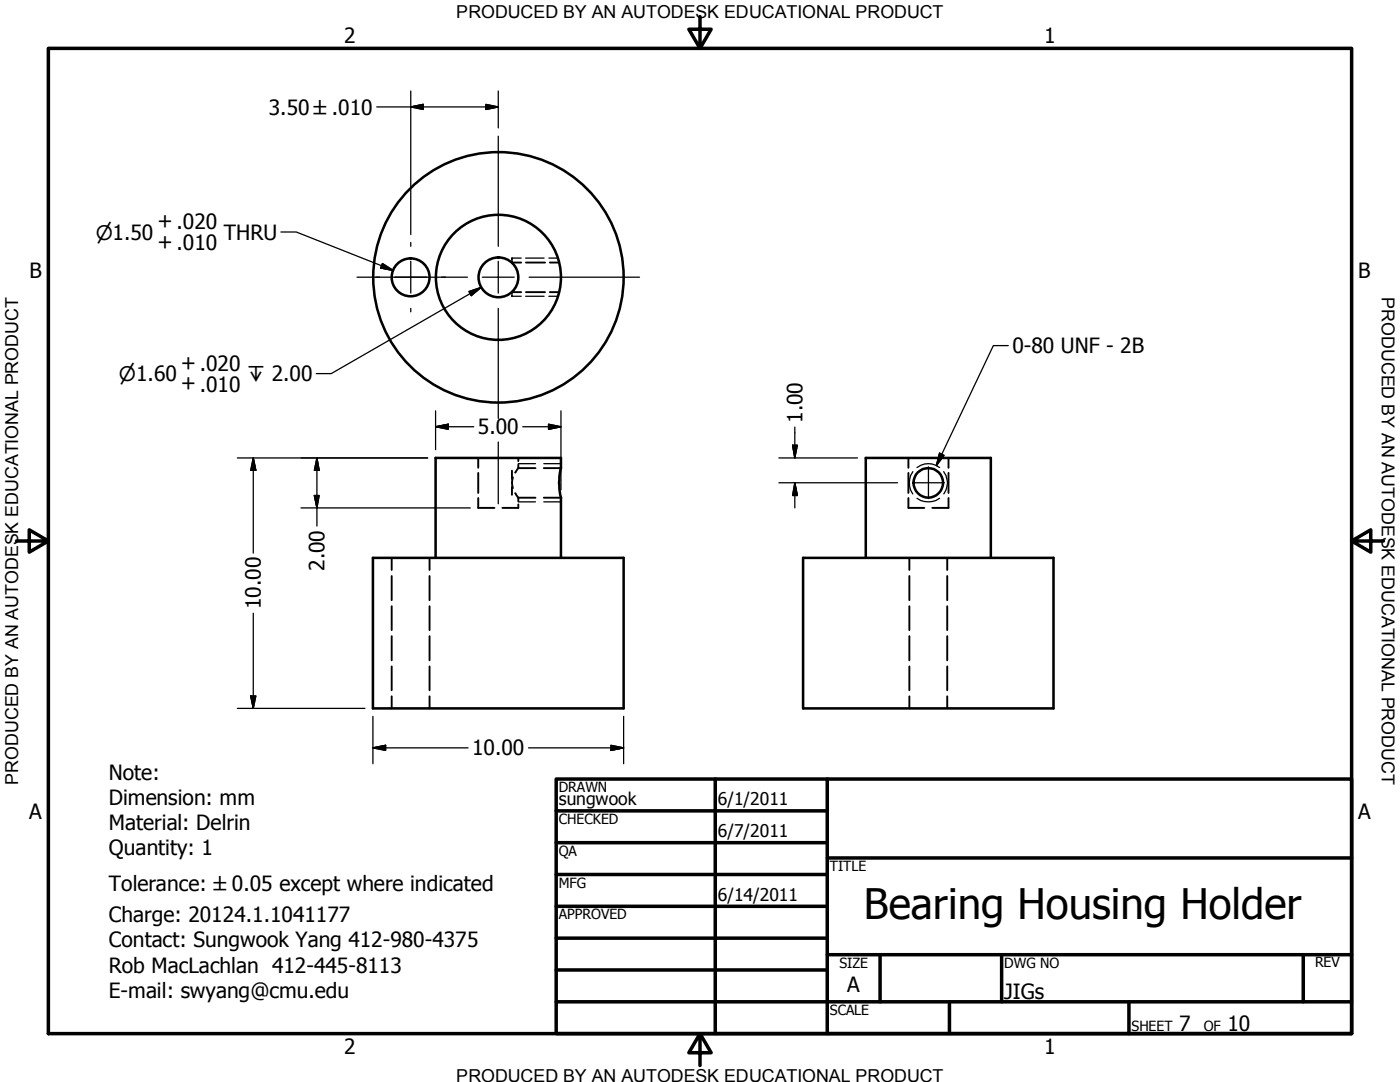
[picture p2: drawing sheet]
<svg xmlns="http://www.w3.org/2000/svg" width="279mm" height="216mm" viewBox="0 0 279 216" stroke-linecap="round" stroke-linejoin="round" font-family="sans-serif">
<!-- layer: Visible (ANSI) -->
<g fill="none" stroke="#000" stroke-width=".51">
<path d="M74.4 111.3h50.1v30.1h-50.1zM86.9 111.3v-19.9h25.1v2a11.6 11.6 0 0 0 0 5.9v12M160.3 111.3h49.9v30.1h-49.9zM172.8 111.3v-19.9h24.9v19.9"/>
<circle cx="81.9" cy="55.3" r="3.8"/>
<circle cx="99.5" cy="55.3" r="25"/>
<circle cx="99.5" cy="55.3" r="4"/>
<circle cx="99.5" cy="55.3" r="12.5"/>
<circle cx="185.2" cy="96.4" r="2.93"/>
</g>
<!-- layer: Hidden (ANSI) -->
<g fill="none" stroke="#000" stroke-width=".38">
<path d="M102.2 51.5v.3M102.2 58.9v.2M102.2 52.1v.3h1.8M104 58.3h-1.8v.2M105 52.4h3.8M105 58.3h3.8M109.7 52.4h1.9M109.7 58.3h1.9M95.4 99.4v1.9h3.3M95.4 91.4v1.9M95.4 94.4v4M102.2 93.9v1.7"/>
<path d="M102.2 97.2v1.5M102.4 95.2a3.2 3.2 0 0 0 0 2.2M102.8 98.4l.6 .9M103.4 93.4l-.6 .9M103.4 93.4h3.5M103.4 99.3h3.5M103.4 91.4v.6M103.4 92.7v.7M103.4 99.3v.7M108.5 93.4h3.5M108.5 99.3h3.5M181.3 99.4v1.9h3.2"/>
<path d="M181.3 91.4v1.9M181.3 94.4v4M189.3 99.4v1.9h-3.2M189.3 91.4v1.9M189.3 94.4v4M78.2 111.3v2.4M78.2 114.9v4.9M85.7 111.3v2.4M85.7 114.9v4.9M103.4 100.6v.7h-3.1M181.5 111.3v2.4M181.5 114.9v4.9"/>
<path d="M189 111.3v2.4M189 114.9v4.9M78.2 121v4.7M78.2 126.9v4.9M78.2 133v4.7M78.2 138.9v2.5M85.7 121v4.7M85.7 126.9v4.9M85.7 133v4.7M85.7 138.9v2.5M181.5 121v4.7M181.5 126.9v4.9"/>
<path d="M181.5 133v4.7M181.5 138.9v2.5M189 121v4.7M189 126.9v4.9M189 133v4.7M189 138.9v2.5"/>
</g>
<!-- layer: Hidden Narrow (ANSI) -->
<g fill="none" stroke="#000" stroke-width=".25">
<path d="M102.2 51.5h1.8M102.2 59.1h1.8M104.9 51.5h3.7M104.9 59.1h3.7M109.5 51.5h1.9M109.5 59.1h1.9M103.4 92.5h3.5M108.5 92.5h3.5M182.2 94.1a3.9 3.9 0 0 0 0 4.5M183 99.4a4 4 0 0 0 4.5 0M183 93.3a3.7 3.7 0 0 1 4.5 0M188.3 94.1a3.6 3.6 0 0 1 0 4.5"/>
<path d="M103.4 100.1h3.5M108.5 100.1h3.5"/>
</g>
<!-- layer: Border (ANSI) -->
<g fill="none" stroke="#000" stroke-width=".7">
<path d="M9.7 9.7h260v196.5h-260zM139.7 3.3v6.4l-2.2-3.9h4.4l-2.2 3.9M3.3 107.9h6.4l-3.9-2.2v4.5l3.9-2.3M269.7 107.9l3.9 2.3v-4.5l-3.9 2.2h6.4M111 155.4h158.7v50.8h-158.7zM142.7 155.4v50.8M165.1 155.4v50.8M111 161.8h54.1M111 168.1h54.1M111 174.5h54.1M165.1 171.2h104.6M111 180.8h54.1"/>
<path d="M111 187.2h54.1M111 193.5h54.1M111 199.9h158.7M165.1 190.5h104.6M175.6 190.5v9.4M189.5 199.9v6.3M199.9 190.5v9.4M225.3 199.9v6.3M260.1 190.5v9.4M139.7 206.2l2.2 3.9h-4.4l2.2-3.9v6.4"/>
</g>
<!-- layer: Dimension (ANSI) -->
<g fill="none" stroke="#000" stroke-width=".25">
<path d="M82 18.2v28.6M99.4 18.2v7.3M75.2 21.3h24.2M82 21.3l2.5-.5v1zM97 20.8l2.4 .5-2.4 .5zM47.4 91.4h37.9M50.5 91.4l.6 2.5h-1.1zM50.5 91.4v19M62.7 98.9h1l-.5 2.4zM63.2 91.4l.5 2.5h-1zM63.2 91.4v13.6M86.9 85.2l2.6-.6v1.1z"/>
<path d="M86.9 85.2h7.7M86.9 82v7.7M104.3 85.2h7.7M109.5 84.6l2.5 .6-2.5 .5zM112 82v15.7M155.4 91.4h15.7M155.4 96.3h23.7M158.2 88.8h.9l-.5 2.6zM158.6 96.3l.5 2.6h-.9zM158.6 85.2v6.2M158.6 96.3v5M60.1 101.3h33.8"/>
<path d="M50 138.9h1.1l-.6 2.5zM50.5 122.4v19M47.4 141.4h25.4M74.4 149.2l2.6-.5v1zM74.4 149.2h19M74.4 142.9v9.5M105.5 149.2h19M121.9 148.7l2.6 .5-2.6 .5zM124.5 142.9v9.5"/>
</g>
<g fill="#000" stroke="#000" stroke-width=".25">
<path d="M82 21.3l2.5-.5zM82 21.3l2.5-.5v1zM97 21.8l2.4-.5zM97 20.8l2.4 .5-2.4 .5zM50.5 91.4l.6 2.5zM50.5 91.4l.6 2.5h-1.1zM62.7 98.9l.5 2.4zM62.7 98.9h1l-.5 2.4zM63.2 91.4l.5 2.5zM63.2 91.4l.5 2.5h-1zM86.9 85.2l2.6-.6zM86.9 85.2l2.6-.6v1.1z"/>
<path d="M109.5 85.7l2.5-.5zM109.5 84.6l2.5 .6-2.5 .5zM158.2 88.8l.4 2.6zM158.2 88.8h.9l-.5 2.6zM158.6 96.3l.5 2.6zM158.6 96.3l.5 2.6h-.9zM50 138.9l.5 2.5zM50 138.9h1.1l-.6 2.5zM74.4 149.2l2.6-.5zM74.4 149.2l2.6-.5v1zM121.9 149.7l2.6-.5zM121.9 148.7l2.6 .5-2.6 .5z"/>
</g>
<!-- layer: Symbol (ANSI) -->
<path d="M56.1 46.3h3l19.4 7.7M76.3 52.6l2.2 1.4-2.6-.5zM93.6 58.2l2.4-.9-2 1.7zM96 57.3l-29.9 17.2h-3M201.2 69h-3l-11.3 23.9M187.5 90.4l.9 .5-1.5 2z" fill="none" stroke="#000" stroke-width=".25"/>
<path d="M75.9 53.5l2.6 .5zM76.3 52.6l2.2 1.4-2.6-.5zM94 59l2-1.7zM93.6 58.2l2.4-.9-2 1.7zM187.5 90.4l-.6 2.5zM187.5 90.4l.9 .5-1.5 2z" fill="#000" stroke="#000" stroke-width=".25"/>
<!-- layer: Centerline (ANSI) -->
<path d="M99.4 88.2v12.3" fill="none" stroke="#000" stroke-width=".25"/>
<!-- layer: Center Mark (ANSI) -->
<path d="M99.4 27.2v21.9M71.2 55.3h22.1M82 48.4v.7M82 52.1v6.4M96.3 55.3h6.3M99.4 52.1v6.4M105.6 55.3h22M82 61.5v.7M99.4 61.5v22M182.1 96.3h6.4M185.3 93.2v6.3" fill="none" stroke="#000" stroke-width=".25"/>
<text font-size="8.4" x="172.4" y="183.4">Bearing Housing Holder</text>
<g font-size="4.2">
<text x="68.7" y="8.6">2</text>
<text x="208.4" y="8.6">1</text>
<text x="53.7" y="22.9">3.50 ±.010</text>
<text x="31.4" y="45.5">+ .020</text>
<text x="44.6" y="47.8">THRU</text>
<text x="31.4" y="49.6">+ .010</text>
<text x="5.9" y="55.5">B</text>
<text x="271.1" y="55.5">B</text>
<text x="202.1" y="70.5">0-80 UNF - 2B</text>
<text x="36.1" y="77.9">+ .010</text>
<text x="36.1" y="73.8">+ .020</text>
<text x="95.4" y="86.7">5.00</text>
<text x="160.1" y="84.4" transform="rotate(-90 160.1 84.4)">1.00</text>
<text x="64.8" y="113.9" transform="rotate(-90 64.8 113.9)">2.00</text>
<text x="52.1" y="121.5" transform="rotate(-90 52.1 121.5)">10.00</text>
<text x="21.7" y="155.6">Note:</text>
<text x="94.2" y="150.7">10.00</text>
<text x="21.7" y="160.7">Dimension: mm</text>
<text x="5.8" y="163.4">A</text>
<text x="21.7" y="165.7">Material: Delrin</text>
<text x="271" y="163.4">A</text>
<text x="21.7" y="170.7">Quantity: 1</text>
<text x="21.7" y="177.7">Tolerance: ±0.05 except where indicated</text>
<text x="21.7" y="184">Charge: 20124.1.1041177</text>
<text x="21.7" y="189">Contact: Sungwook Yang 412-980-4375</text>
<text x="21.7" y="194.1">Rob MacLachlan 412-445-8113</text>
<text x="169.1" y="198">A</text>
<text x="21.7" y="199.1">E-mail: swyang@cmu.edu</text>
<text x="200.4" y="199.3">JIGs</text>
<text x="235.3" y="205.7">7</text>
<text x="245" y="205.7">10</text>
<text x="68.7" y="210.3">2</text>
<text x="208.4" y="210.3">1</text>
</g>
<g font-size="4">
<text x="19.1" y="47.8">⌀1.50</text>
<text x="23.7" y="76.1">⌀1.60</text>
<text x="49.3" y="76.1">↧ 2.00</text>
</g>
<g font-size="3.6">
<text x="91.1" y="3.6">PRODUCED BY AN AUTODESK EDUCATIONAL PRODUCT</text>
<text x="275.8" y="59.3" transform="rotate(90 275.8 59.3)">PRODUCED BY AN AUTODESK EDUCATIONAL PRODUCT</text>
<text x="3.6" y="156.6" transform="rotate(-90 3.6 156.6)">PRODUCED BY AN AUTODESK EDUCATIONAL PRODUCT</text>
<text x="91.1" y="215.9">PRODUCED BY AN AUTODESK EDUCATIONAL PRODUCT</text>
</g>
<g font-size="3.5">
<text x="111.5" y="160.6">sungwook</text>
<text x="143.3" y="160.7">6/1/2011</text>
<text x="143.3" y="167.1">6/7/2011</text>
<text x="143.3" y="179.8">6/14/2011</text>
</g>
<g font-size="2.8">
<text x="111.5" y="158">DRAWN</text>
<text x="111.5" y="164.4">CHECKED</text>
<text x="111.5" y="170.8">QA</text>
<text x="165.6" y="173.7">TITLE</text>
<text x="111.5" y="177.1">MFG</text>
<text x="111.5" y="183.5">APPROVED</text>
<text x="167.5" y="193.1">SIZE</text>
<text x="200.4" y="193.1">DWG NO</text>
<text x="262.4" y="193">REV</text>
<text x="165.6" y="202.5">SCALE</text>
<text x="225.8" y="205.7">SHEET</text>
<text x="240.2" y="205.7">OF</text>
</g>
</svg>
